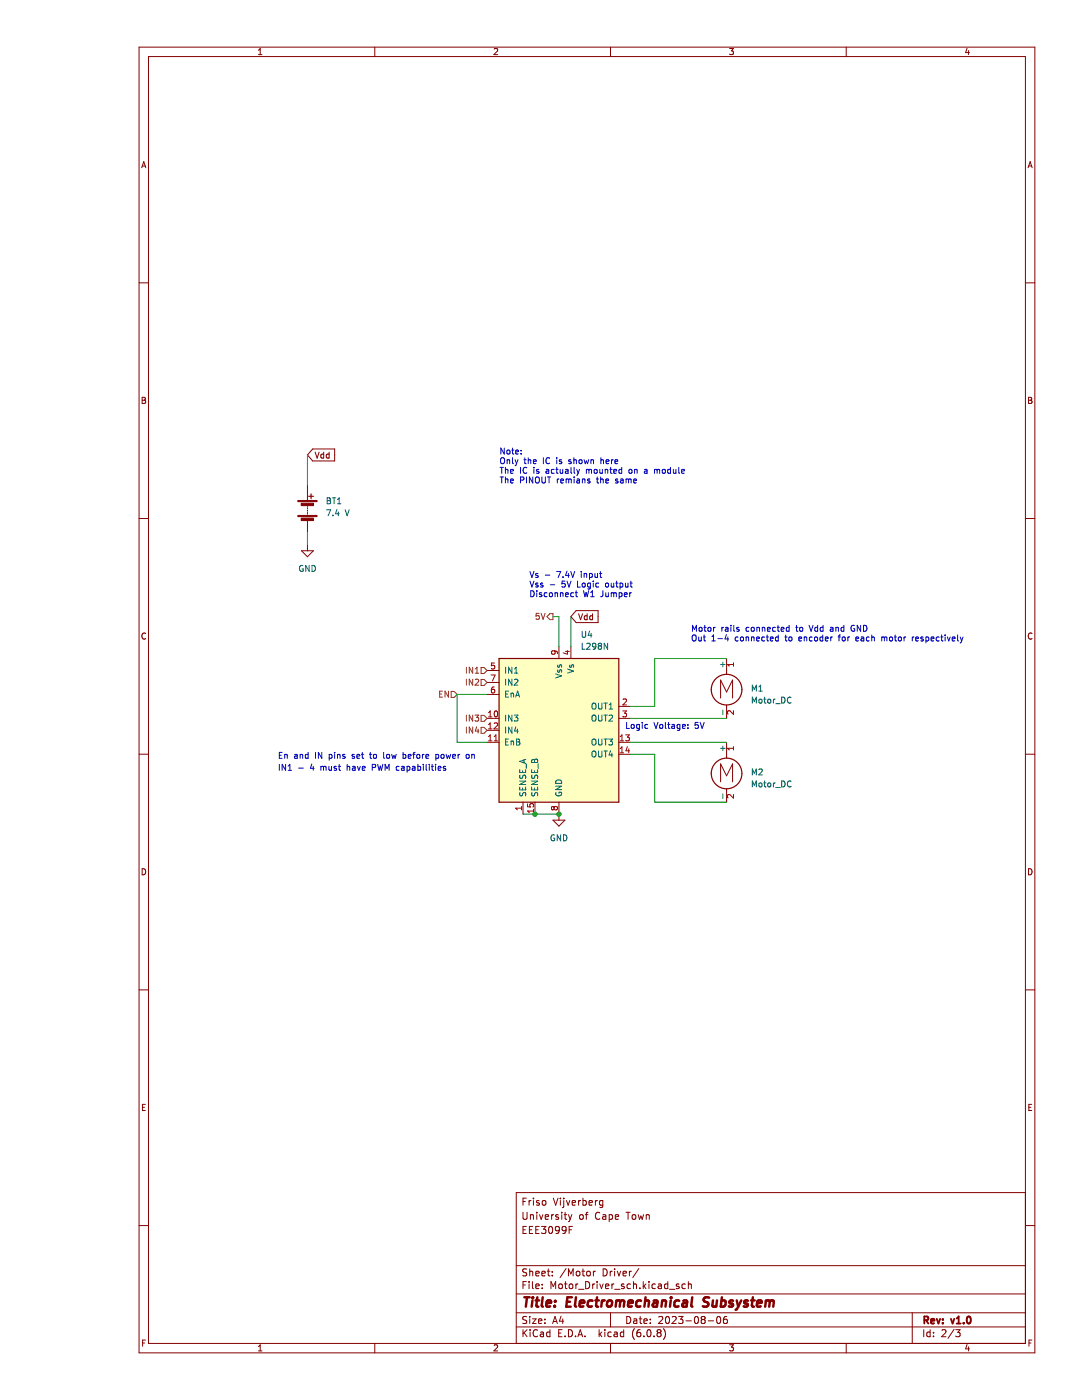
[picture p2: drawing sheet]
(kicad_sch (version 20211123) (generator eeschema)

 (paper "A4" portrait)

 (title_block
  (title "Electromechanical Subsystem")
  (date "2023-08-06")
  (rev "v1.0")
  (comment 2 "EEE3099F")
  (comment 3 "University of Cape Town")
  (comment 4 "Friso Vijverberg"))

 (lib_symbols
  (symbol "Device:Battery" (pin_numbers hide) (pin_names (offset 0) hide) (in_bom yes) (on_board yes)
   (property "Reference" "BT" (id 0) (at 2.54 2.54 0) (effects (font (size 1.27 1.27)) (justify left)))
   (property "Value" "Battery" (id 1) (at 2.54 0 0) (effects (font (size 1.27 1.27)) (justify left)))
   (property "Footprint" "" (id 2) (at 0 1.524 90) (effects (font (size 1.27 1.27)) hide))
   (property "Datasheet" "~" (id 3) (at 0 1.524 90) (effects (font (size 1.27 1.27)) hide))
   (symbol "Battery_0_1"
    (rectangle (start -2.032 -1.397) (end 2.032 -1.651) (stroke (width 0) (type default) (color 0 0 0 0)) (fill (type outline)))
    (rectangle (start -2.032 1.778) (end 2.032 1.524) (stroke (width 0) (type default) (color 0 0 0 0)) (fill (type outline)))
    (rectangle (start -1.3208 -1.9812) (end 1.27 -2.4892) (stroke (width 0) (type default) (color 0 0 0 0)) (fill (type outline)))
    (rectangle (start -1.3208 1.1938) (end 1.27 0.6858) (stroke (width 0) (type default) (color 0 0 0 0)) (fill (type outline)))
    (polyline (pts (xy 0 -1.524) (xy 0 -1.27)) (stroke (width 0) (type default) (color 0 0 0 0)) (fill (type none)))
    (polyline (pts (xy 0 -1.016) (xy 0 -0.762)) (stroke (width 0) (type default) (color 0 0 0 0)) (fill (type none)))
    (polyline (pts (xy 0 -0.508) (xy 0 -0.254)) (stroke (width 0) (type default) (color 0 0 0 0)) (fill (type none)))
    (polyline (pts (xy 0 0) (xy 0 0.254)) (stroke (width 0) (type default) (color 0 0 0 0)) (fill (type none)))
    (polyline (pts (xy 0 0.508) (xy 0 0.762)) (stroke (width 0) (type default) (color 0 0 0 0)) (fill (type none)))
    (polyline (pts (xy 0 1.778) (xy 0 2.54)) (stroke (width 0) (type default) (color 0 0 0 0)) (fill (type none)))
    (polyline (pts (xy 0.254 2.667) (xy 1.27 2.667)) (stroke (width 0.254) (type default) (color 0 0 0 0)) (fill (type none)))
    (polyline (pts (xy 0.762 3.175) (xy 0.762 2.159)) (stroke (width 0.254) (type default) (color 0 0 0 0)) (fill (type none))))
   (symbol "Battery_1_1"
    (pin passive line (at 0 5.08 270) (length 2.54) (name "+" (effects (font (size 1.27 1.27)))) (number "1" (effects (font (size 1.27 1.27)))))
    (pin passive line (at 0 -5.08 90) (length 2.54) (name "-" (effects (font (size 1.27 1.27)))) (number "2" (effects (font (size 1.27 1.27)))))))
  (symbol "Driver_Motor:L298N" (pin_names (offset 1.016)) (in_bom yes) (on_board yes)
   (property "Reference" "U" (id 0) (at -10.16 16.51 0) (effects (font (size 1.27 1.27)) (justify right)))
   (property "Value" "L298N" (id 1) (at 12.7 16.51 0) (effects (font (size 1.27 1.27)) (justify right)))
   (property "Footprint" "Package_TO_SOT_THT:TO-220-15_P2.54x2.54mm_StaggerOdd_Lead4.58mm_Vertical" (id 2) (at 1.27 -16.51 0) (effects (font (size 1.27 1.27)) (justify left) hide))
   (property "Datasheet" "http://www.st.com/st-web-ui/static/active/en/resource/technical/document/datasheet/CD00000240.pdf" (id 3) (at 3.81 6.35 0) (effects (font (size 1.27 1.27)) hide))
   (symbol "L298N_0_1"
    (rectangle (start -12.7 15.24) (end 12.7 -15.24) (stroke (width 0.254) (type default) (color 0 0 0 0)) (fill (type background))))
   (symbol "L298N_1_1"
    (pin power_in line (at -7.62 -17.78 90) (length 2.54) (name "SENSE_A" (effects (font (size 1.27 1.27)))) (number "1" (effects (font (size 1.27 1.27)))))
    (pin input line (at -15.24 2.54 0) (length 2.54) (name "IN3" (effects (font (size 1.27 1.27)))) (number "10" (effects (font (size 1.27 1.27)))))
    (pin input line (at -15.24 -2.54 0) (length 2.54) (name "EnB" (effects (font (size 1.27 1.27)))) (number "11" (effects (font (size 1.27 1.27)))))
    (pin input line (at -15.24 0 0) (length 2.54) (name "IN4" (effects (font (size 1.27 1.27)))) (number "12" (effects (font (size 1.27 1.27)))))
    (pin output line (at 15.24 -2.54 180) (length 2.54) (name "OUT3" (effects (font (size 1.27 1.27)))) (number "13" (effects (font (size 1.27 1.27)))))
    (pin output line (at 15.24 -5.08 180) (length 2.54) (name "OUT4" (effects (font (size 1.27 1.27)))) (number "14" (effects (font (size 1.27 1.27)))))
    (pin power_in line (at -5.08 -17.78 90) (length 2.54) (name "SENSE_B" (effects (font (size 1.27 1.27)))) (number "15" (effects (font (size 1.27 1.27)))))
    (pin output line (at 15.24 5.08 180) (length 2.54) (name "OUT1" (effects (font (size 1.27 1.27)))) (number "2" (effects (font (size 1.27 1.27)))))
    (pin output line (at 15.24 2.54 180) (length 2.54) (name "OUT2" (effects (font (size 1.27 1.27)))) (number "3" (effects (font (size 1.27 1.27)))))
    (pin power_in line (at 2.54 17.78 270) (length 2.54) (name "Vs" (effects (font (size 1.27 1.27)))) (number "4" (effects (font (size 1.27 1.27)))))
    (pin input line (at -15.24 12.7 0) (length 2.54) (name "IN1" (effects (font (size 1.27 1.27)))) (number "5" (effects (font (size 1.27 1.27)))))
    (pin input line (at -15.24 7.62 0) (length 2.54) (name "EnA" (effects (font (size 1.27 1.27)))) (number "6" (effects (font (size 1.27 1.27)))))
    (pin input line (at -15.24 10.16 0) (length 2.54) (name "IN2" (effects (font (size 1.27 1.27)))) (number "7" (effects (font (size 1.27 1.27)))))
    (pin power_in line (at 0 -17.78 90) (length 2.54) (name "GND" (effects (font (size 1.27 1.27)))) (number "8" (effects (font (size 1.27 1.27)))))
    (pin power_in line (at 0 17.78 270) (length 2.54) (name "Vss" (effects (font (size 1.27 1.27)))) (number "9" (effects (font (size 1.27 1.27)))))))
  (symbol "Motor:Motor_DC" (pin_names (offset 0)) (in_bom yes) (on_board yes)
   (property "Reference" "M" (id 0) (at 2.54 2.54 0) (effects (font (size 1.27 1.27)) (justify left)))
   (property "Value" "Motor_DC" (id 1) (at 2.54 -5.08 0) (effects (font (size 1.27 1.27)) (justify left top)))
   (property "Footprint" "" (id 2) (at 0 -2.286 0) (effects (font (size 1.27 1.27)) hide))
   (property "Datasheet" "~" (id 3) (at 0 -2.286 0) (effects (font (size 1.27 1.27)) hide))
   (symbol "Motor_DC_0_0"
    (polyline (pts (xy -1.27 -3.302) (xy -1.27 0.508) (xy 0 -2.032) (xy 1.27 0.508) (xy 1.27 -3.302)) (stroke (width 0) (type default) (color 0 0 0 0)) (fill (type none))))
   (symbol "Motor_DC_0_1"
    (circle (center 0 -1.524) (radius 3.2512) (stroke (width 0.254) (type default) (color 0 0 0 0)) (fill (type none)))
    (polyline (pts (xy 0 -7.62) (xy 0 -7.112)) (stroke (width 0) (type default) (color 0 0 0 0)) (fill (type none)))
    (polyline (pts (xy 0 -4.7752) (xy 0 -5.1816)) (stroke (width 0) (type default) (color 0 0 0 0)) (fill (type none)))
    (polyline (pts (xy 0 1.7272) (xy 0 2.0828)) (stroke (width 0) (type default) (color 0 0 0 0)) (fill (type none)))
    (polyline (pts (xy 0 2.032) (xy 0 2.54)) (stroke (width 0) (type default) (color 0 0 0 0)) (fill (type none))))
   (symbol "Motor_DC_1_1"
    (pin passive line (at 0 5.08 270) (length 2.54) (name "+" (effects (font (size 1.27 1.27)))) (number "1" (effects (font (size 1.27 1.27)))))
    (pin passive line (at 0 -7.62 90) (length 2.54) (name "-" (effects (font (size 1.27 1.27)))) (number "2" (effects (font (size 1.27 1.27)))))))
  (symbol "power:GND" (power) (pin_names (offset 0)) (in_bom yes) (on_board yes)
   (property "Reference" "#PWR" (id 0) (at 0 -6.35 0) (effects (font (size 1.27 1.27)) hide))
   (property "Value" "GND" (id 1) (at 0 -3.81 0) (effects (font (size 1.27 1.27))))
   (property "Footprint" "" (id 2) (at 0 0 0) (effects (font (size 1.27 1.27)) hide))
   (property "Datasheet" "" (id 3) (at 0 0 0) (effects (font (size 1.27 1.27)) hide))
   (symbol "GND_0_1"
    (polyline (pts (xy 0 0) (xy 0 -1.27) (xy 1.27 -1.27) (xy 0 -2.54) (xy -1.27 -1.27) (xy 0 -1.27)) (stroke (width 0) (type default) (color 0 0 0 0)) (fill (type none))))
   (symbol "GND_1_1"
    (pin power_in line (at 0 0 270) (length 0) hide (name "GND" (effects (font (size 1.27 1.27)))) (number "1" (effects (font (size 1.27 1.27))))))))

 (junction (at 93.98 172.72) (diameter 0) (color 0 0 0 0))
 (junction (at 99.06 172.72) (diameter 0) (color 0 0 0 0))

 (wire (pts (xy 114.3 157.48) (xy 134.62 157.48)) (stroke (width 0) (type default) (color 0 0 0 0)))
 (wire (pts (xy 114.3 160.02) (xy 119.38 160.02)) (stroke (width 0) (type default) (color 0 0 0 0)))
 (wire (pts (xy 91.44 172.72) (xy 93.98 172.72)) (stroke (width 0) (type default) (color 0 0 0 0)))
 (wire (pts (xy 119.38 139.7) (xy 134.62 139.7)) (stroke (width 0) (type default) (color 0 0 0 0)))
 (wire (pts (xy 97.79 130.81) (xy 99.06 130.81)) (stroke (width 0) (type default) (color 0 0 0 0)))
 (wire (pts (xy 99.06 130.81) (xy 99.06 137.16)) (stroke (width 0) (type default) (color 0 0 0 0)))
 (wire (pts (xy 114.3 152.4) (xy 134.62 152.4)) (stroke (width 0) (type default) (color 0 0 0 0)))
 (wire (pts (xy 93.98 172.72) (xy 99.06 172.72)) (stroke (width 0) (type default) (color 0 0 0 0)))
 (wire (pts (xy 134.62 170.18) (xy 119.38 170.18)) (stroke (width 0) (type default) (color 0 0 0 0)))
 (wire (pts (xy 119.38 170.18) (xy 119.38 160.02)) (stroke (width 0) (type default) (color 0 0 0 0)))
 (wire (pts (xy 101.6 130.81) (xy 101.6 137.16)) (stroke (width 0) (type default) (color 0 0 0 0)))
 (wire (pts (xy 119.38 149.86) (xy 119.38 139.7)) (stroke (width 0) (type default) (color 0 0 0 0)))
 (wire (pts (xy 45.72 113.03) (xy 45.72 115.57)) (stroke (width 0) (type default) (color 0 0 0 0)))
 (wire (pts (xy 77.47 157.48) (xy 83.82 157.48)) (stroke (width 0) (type default) (color 0 0 0 0)))
 (wire (pts (xy 77.47 147.32) (xy 77.47 157.48)) (stroke (width 0) (type default) (color 0 0 0 0)))
 (wire (pts (xy 45.72 96.52) (xy 45.72 102.87)) (stroke (width 0) (type default) (color 0 0 0 0)))
 (wire (pts (xy 77.47 147.32) (xy 83.82 147.32)) (stroke (width 0) (type default) (color 0 0 0 0)))
 (wire (pts (xy 114.3 149.86) (xy 119.38 149.86)) (stroke (width 0) (type default) (color 0 0 0 0)))

 (text "IN1 - 4 must have PWM capabilities\n" (at 39.37 163.83 0) (effects (font (size 1.27 1.27)) (justify left bottom)))
 (text "En and IN pins set to low before power on\n" (at 39.37 161.29 0) (effects (font (size 1.27 1.27)) (justify left bottom)))
 (text "Logic Voltage: 5V\n" (at 113.03 154.94 0) (effects (font (size 1.27 1.27)) (justify left bottom)))
 (text "Vs - 7.4V input\nVss - 5V Logic output\nDisconnect W1 Jumper\n" (at 92.71 127 0) (effects (font (size 1.27 1.27)) (justify left bottom)))
 (text "Motor rails connected to Vdd and GND\nOut 1-4 connected to encoder for each motor respectively\n\n" (at 127 138.43 0) (effects (font (size 1.27 1.27)) (justify left bottom)))
 (text "Note: \nOnly the IC is shown here\nThe IC is actually mounted on a module\nThe PINOUT remians the same" (at 86.36 102.87 0) (effects (font (size 1.27 1.27)) (justify left bottom)))

 (global_label "Vdd" (shape input) (at 101.6 130.81 0) (fields_autoplaced) (effects (font (size 1.27 1.27)) (justify left))
  (property "Intersheet References" "${INTERSHEET_REFS}" (id 0) (at 107.3998 130.7306 0) (effects (font (size 1.27 1.27)) (justify left) hide)))
 (global_label "Vdd" (shape input) (at 45.72 96.52 0) (fields_autoplaced) (effects (font (size 1.27 1.27)) (justify left))
  (property "Intersheet References" "${INTERSHEET_REFS}" (id 0) (at 51.5198 96.4406 0) (effects (font (size 1.27 1.27)) (justify left) hide)))

 (hierarchical_label "5V" (shape output) (at 97.79 130.81 180) (effects (font (size 1.27 1.27)) (justify right)))
 (hierarchical_label "IN2" (shape input) (at 83.82 144.78 180) (effects (font (size 1.27 1.27)) (justify right)))
 (hierarchical_label "IN3" (shape input) (at 83.82 152.4 180) (effects (font (size 1.27 1.27)) (justify right)))
 (hierarchical_label "IN4" (shape input) (at 83.82 154.94 180) (effects (font (size 1.27 1.27)) (justify right)))
 (hierarchical_label "EN" (shape input) (at 77.47 147.32 180) (effects (font (size 1.27 1.27)) (justify right)))
 (hierarchical_label "IN1" (shape input) (at 83.82 142.24 180) (effects (font (size 1.27 1.27)) (justify right)))

 (symbol (lib_id "power:GND") (at 99.06 172.72 0) (unit 1) (in_bom yes) (on_board yes) (fields_autoplaced)
  (property "Reference" "#PWR06" (id 0) (at 99.06 179.07 0) (effects (font (size 1.27 1.27)) hide))
  (property "Value" "GND" (id 1) (at 99.06 177.8 0))
  (property "Footprint" "" (id 2) (at 99.06 172.72 0) (effects (font (size 1.27 1.27)) hide))
  (property "Datasheet" "" (id 3) (at 99.06 172.72 0) (effects (font (size 1.27 1.27)) hide)) (pin "1"))

 (symbol (lib_id "Motor:Motor_DC") (at 134.62 162.56 0) (unit 1) (in_bom yes) (on_board yes) (fields_autoplaced)
  (property "Reference" "M2" (id 0) (at 139.7 163.8299 0) (effects (font (size 1.27 1.27)) (justify left)))
  (property "Value" "Motor_DC" (id 1) (at 139.7 166.3699 0) (effects (font (size 1.27 1.27)) (justify left)))
  (property "Footprint" "" (id 2) (at 134.62 164.846 0) (effects (font (size 1.27 1.27)) hide))
  (property "Datasheet" "~" (id 3) (at 134.62 164.846 0) (effects (font (size 1.27 1.27)) hide)) (pin "1") (pin "2"))

 (symbol (lib_id "Device:Battery") (at 45.72 107.95 0) (unit 1) (in_bom yes) (on_board yes) (fields_autoplaced)
  (property "Reference" "BT1" (id 0) (at 49.53 106.2989 0) (effects (font (size 1.27 1.27)) (justify left)))
  (property "Value" "7.4 V" (id 1) (at 49.53 108.8389 0) (effects (font (size 1.27 1.27)) (justify left)))
  (property "Footprint" "" (id 2) (at 45.72 106.426 90) (effects (font (size 1.27 1.27)) hide))
  (property "Datasheet" "~" (id 3) (at 45.72 106.426 90) (effects (font (size 1.27 1.27)) hide)) (pin "1") (pin "2"))

 (symbol (lib_id "Motor:Motor_DC") (at 134.62 144.78 0) (unit 1) (in_bom yes) (on_board yes) (fields_autoplaced)
  (property "Reference" "M1" (id 0) (at 139.7 146.0499 0) (effects (font (size 1.27 1.27)) (justify left)))
  (property "Value" "Motor_DC" (id 1) (at 139.7 148.5899 0) (effects (font (size 1.27 1.27)) (justify left)))
  (property "Footprint" "" (id 2) (at 134.62 147.066 0) (effects (font (size 1.27 1.27)) hide))
  (property "Datasheet" "~" (id 3) (at 134.62 147.066 0) (effects (font (size 1.27 1.27)) hide)) (pin "1") (pin "2"))

 (symbol (lib_id "power:GND") (at 45.72 115.57 0) (unit 1) (in_bom yes) (on_board yes) (fields_autoplaced)
  (property "Reference" "#PWR05" (id 0) (at 45.72 121.92 0) (effects (font (size 1.27 1.27)) hide))
  (property "Value" "GND" (id 1) (at 45.72 120.65 0))
  (property "Footprint" "" (id 2) (at 45.72 115.57 0) (effects (font (size 1.27 1.27)) hide))
  (property "Datasheet" "" (id 3) (at 45.72 115.57 0) (effects (font (size 1.27 1.27)) hide)) (pin "1"))

 (symbol (lib_id "Driver_Motor:L298N") (at 99.06 154.94 0) (unit 1) (in_bom yes) (on_board yes) (fields_autoplaced)
  (property "Reference" "U4" (id 0) (at 103.6194 134.62 0) (effects (font (size 1.27 1.27)) (justify left)))
  (property "Value" "L298N" (id 1) (at 103.6194 137.16 0) (effects (font (size 1.27 1.27)) (justify left)))
  (property "Footprint" "Package_TO_SOT_THT:TO-220-15_P2.54x2.54mm_StaggerOdd_Lead4.58mm_Vertical" (id 2) (at 100.33 171.45 0) (effects (font (size 1.27 1.27)) (justify left) hide))
  (property "Datasheet" "http://www.st.com/st-web-ui/static/active/en/resource/technical/document/datasheet/CD00000240.pdf" (id 3) (at 102.87 148.59 0) (effects (font (size 1.27 1.27)) hide)) (pin "1") (pin "10") (pin "11") (pin "12") (pin "13") (pin "14") (pin "15") (pin "2") (pin "3") (pin "4") (pin "5") (pin "6") (pin "7") (pin "8") (pin "9")))
